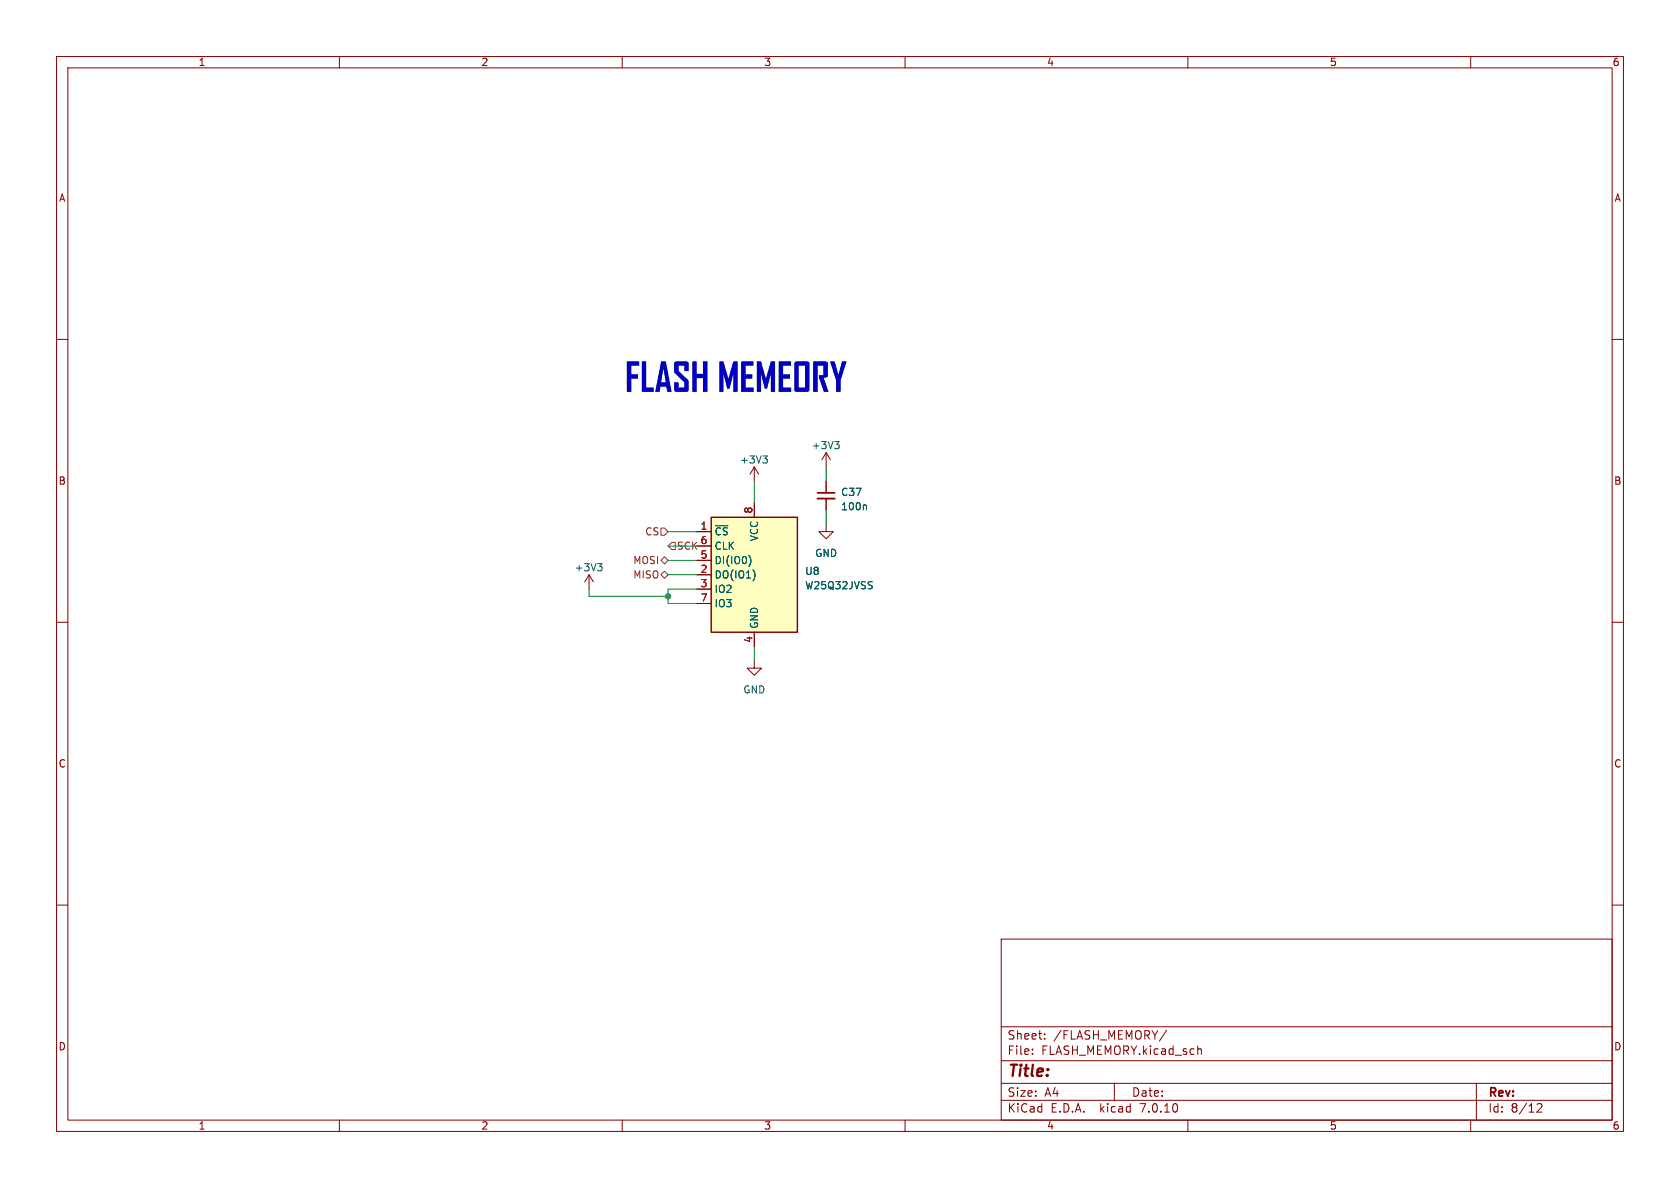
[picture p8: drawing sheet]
<svg xmlns="http://www.w3.org/2000/svg" width="297mm" height="210mm" viewBox="0 0 297 210" stroke-linecap="round" stroke-linejoin="round" font-family="sans-serif">
<g fill="none" stroke="#840000" stroke-width=".18">
<path d="M10 10h277v190h-277zM12 12h273v186h-273zM60 10v2M110 10v2M160 10v2M210 10v2M260 10v2M10 60h2M285 60h2M123.2 94h2.5M123.2 99.1h2.5M123.2 96.5h2.5"/>
<path d="M133.3 82.6v2.5M133.3 88.9v2.5M133.3 82.6l-.7 1.2M133.3 82.6l.8 1.2M146 92.7v1.3h1.3l-1.3 1.3-1.2-1.3h1.2M146 80v2.6M146 85.1v2M146 88.1v2.1M146 80l-.7 1.3M146 80l.8 1.3M10 110h2M104.1 101.6l-.7 1.3"/>
<path d="M104.1 101.6v2.5M104.1 101.6l.8 1.3M123.2 101.6h2.5M123.2 104.1h2.5M123.2 106.7h2.5M133.3 116.8v1.3h1.3l-1.3 1.3-1.2-1.3h1.2M133.3 111.8v2.5M285 110h2M10 160h2M285 160h2M177 166h108v32h-108zM60 198v2"/>
<path d="M110 198v2M160 198v2M177 194.5h108M177 191.5h108M177 187.5h108M177 181.5h108M182.5 186.3v.1M182.5 185.5v.1M184.7 183.6v.1M184.7 182.8v.1M197 191.5v3M206.2 182.1l-1.2 2"/>
<path d="M210 198v2M211.8 185.5h.5l.1 .9M260 198v2M261 191.5v6.5M271.7 195.2l.6-.1 .2 .1 .1 .3-.9 1.1h.9"/>
</g>
<path d="M125.7 91.4h15.3v20.4h-15.3z" fill="#ffffc2" stroke="#ffffc2" stroke-width=".18"/>
<path d="M125.7 91.4h15.3v20.4h-15.3z" fill="none" stroke="#840000" stroke-width=".25"/>
<path d="M147.6 78h.7l-.4 .5M148.1 78.5l.2 .3v.3l-.2 .2M105.7 99.6h.7l-.4 .5M132.4 98.2a1.49 1.49 0 0 1 0 1.9M134.9 80.6h.7l-.4 .5M135.4 81.1l.2 .2v.3l-.2 .3M153 89.3l.2 .2v.6M106.2 100.1l.2 .3v.3l-.2 .2M133.4 101.3v.8M154 102.8l.2 .1M154.1 103.6v.4" fill="none" stroke="#006464" stroke-width=".18"/>
<path d="M144.5 88.1h3.1" fill="none" stroke="#840000" stroke-width=".33"/>
<path d="M144.5 87.1h3.1" fill="none" stroke="#840000" stroke-width=".3"/>
<path d="M116.8 99.1l.7-.7 .6 .7-.6 .6zM116.8 93.3h.7l.6 .7-.6 .6h-.7zM118.7 95.9h.7v1.3h-.7l-.6-.7zM117.5 101l.6 .6-.6 .6-.7-.6z" fill="none" stroke="#725600" stroke-width=".18"/>
<path d="M118.1 99.1h5.1M118.1 96.5h5.1M118.1 94h5.1M133.3 85.1v3.8M146 82.6v2.5M146 90.2v2.5M104.1 104.1v1.3h14M118.1 101.6h5.1M123.2 104.1h-5.1v2.6h5.1M133.3 114.3v2.5" fill="none" stroke="#009600" stroke-width=".18"/>
<circle cx="118.1" cy="105.4" r=".46" fill="#009600" stroke="#009600" stroke-width=".18"/>
<g font-size="7" fill="#0000c2">
<text x="110.5" y="70.1">FLASH</text>
<text x="126.8" y="70.1">MEMEORY</text>
</g>
<text font-size="2.8" fill="#840000" x="178" y="190.9">Title:</text>
<g font-size="2.1" fill="#840000">
<text x="178" y="184">Sheet:</text>
<text x="186.2" y="184">/FLASH_MEMORY/</text>
<text x="178" y="186.7">File:</text>
<text x="184.1" y="186.7">FLASH_MEMORY.kicad_sch</text>
<text x="178" y="196.9">KiCad</text>
<text x="178" y="194.1">Size:</text>
<text x="184.7" y="194.1">A4</text>
<text x="185.7" y="196.9">E.D.A.</text>
<text x="194.6" y="196.9">kicad</text>
<text x="200" y="194.1">Date:</text>
<text x="201.8" y="196.9">7.0.10</text>
<text x="263" y="194.3">Rev:</text>
<text x="263" y="196.9">Id:</text>
<text x="267.1" y="196.9">8/12</text>
</g>
<g font-size="1.8" fill="#840000">
<text x="35" y="11.9">1</text>
<text x="85" y="11.9">2</text>
<text x="135" y="11.9">3</text>
<text x="185" y="11.9">4</text>
<text x="235" y="11.9">5</text>
<text x="285" y="11.9">6</text>
<text x="10.3" y="35.9">A</text>
<text x="285.3" y="35.9">A</text>
<text x="10.3" y="85.9">B</text>
<text x="285.3" y="85.9">B</text>
<text x="10.3" y="135.9">C</text>
<text x="285.3" y="135.9">C</text>
<text x="10.3" y="185.9">D</text>
<text x="285.3" y="185.9">D</text>
<text x="35" y="199.9">1</text>
<text x="85" y="199.9">2</text>
<text x="135" y="199.9">3</text>
<text x="185" y="199.9">4</text>
<text x="235" y="199.9">5</text>
<text x="285" y="199.9">6</text>
</g>
<g font-size="1.8" fill="#006464">
<text x="130.7" y="82.1">+3V3</text>
<text x="143.4" y="79.6">+3V3</text>
<text x="148.6" y="87.9">C37</text>
<text x="126.2" y="94.8">~{CS}</text>
<text x="134.2" y="95.8" transform="rotate(-90 134.2 95.8)">VCC</text>
<text x="148.6" y="90.4">100n</text>
<text x="101.5" y="101.2">+3V3</text>
<text x="126.2" y="99.9">DI(IO0)</text>
<text x="126.2" y="97.4">CLK</text>
<text x="142.2" y="101.8">U8</text>
<text x="144" y="98.7">GND</text>
<text x="126.2" y="102.5">DO(IO1)</text>
<text x="126.2" y="105">IO2</text>
<text x="126.2" y="107.5">IO3</text>
<text x="142.2" y="104.4">W25Q32JVSS</text>
<text x="134.2" y="111.3" transform="rotate(-90 134.2 111.3)">GND</text>
<text x="131.3" y="122.8">GND</text>
</g>
<g font-size="1.8" fill="#725600">
<text x="114" y="94.8">CS</text>
<text x="111.9" y="99.9">MOSI</text>
<text x="119.6" y="97.4">SCK</text>
<text x="111.9" y="102.5">MISO</text>
</g>
<g font-size="1.8" fill="#a90000">
<text x="123.8" y="93.7">1</text>
<text x="133.1" y="90.9" transform="rotate(-90 133.1 90.9)">8</text>
<text x="123.8" y="101.3">2</text>
<text x="123.8" y="98.8">5</text>
<text x="123.8" y="96.3">6</text>
<text x="123.8" y="103.9">3</text>
<text x="123.8" y="106.4">7</text>
<text x="133.1" y="113.7" transform="rotate(-90 133.1 113.7)">4</text>
</g>
</svg>
